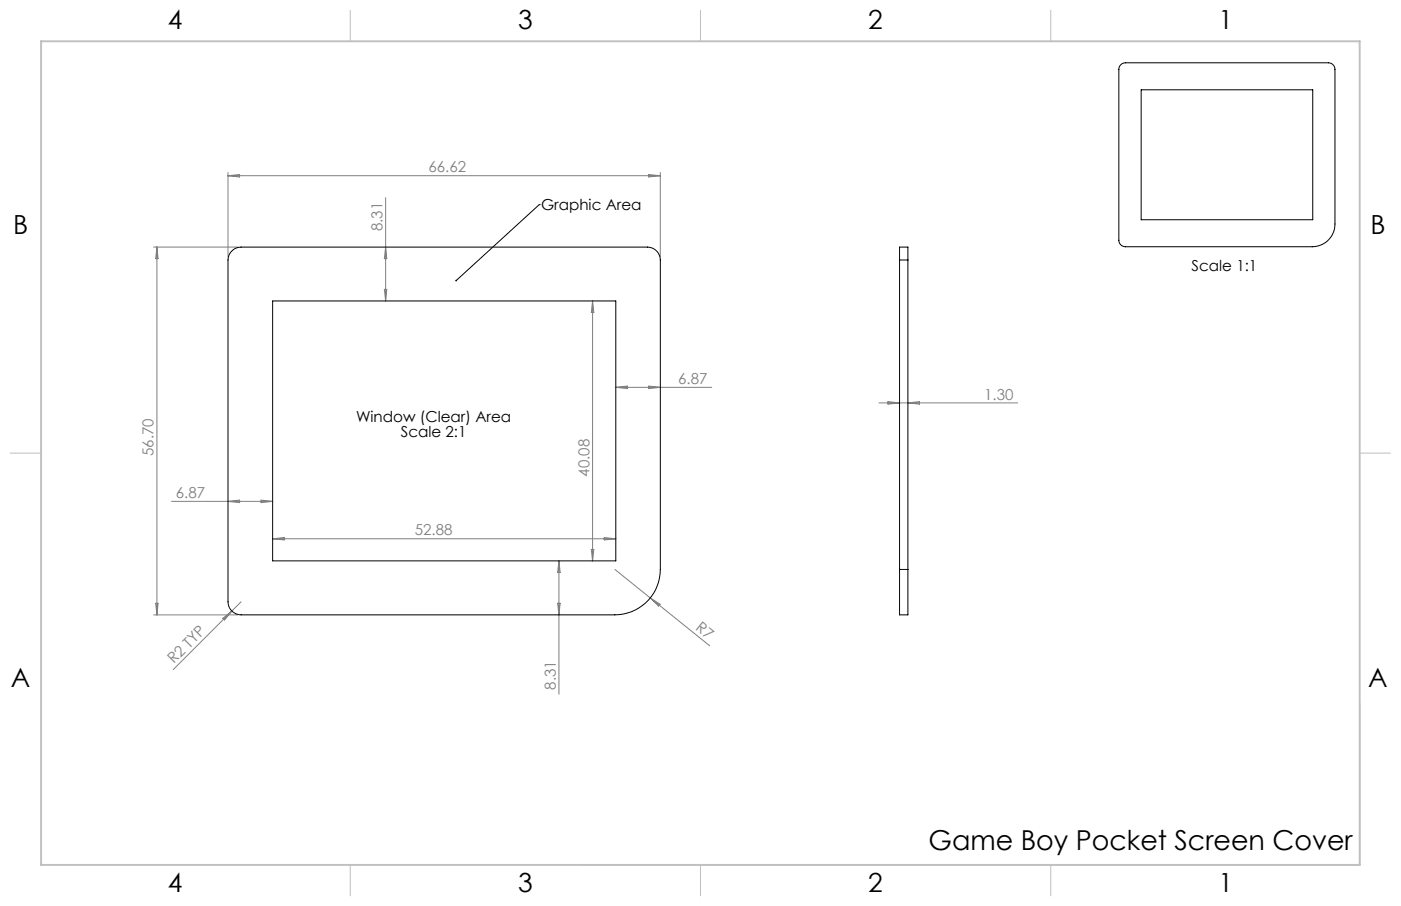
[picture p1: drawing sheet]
<svg xmlns="http://www.w3.org/2000/svg" width="432mm" height="279mm" viewBox="0 0 432 279" stroke-linecap="round" stroke-linejoin="round" font-family="sans-serif">
<path d="M345.3 20.1l.5-.5 1.1-.2h62.6a2.04 2.04 0 0 1 1.9 2v47.7a7 7 0 0 1-6.9 7h-57.6a2.03 2.03 0 0 1-2.1-2v-52.7zM351.7 27.7h52.9v40.1h-52.9zM71.7 77.2a4 4 0 0 1 2.6-1h125.2a4 4 0 0 1 4 4v95.4a14 14 0 0 1-14 14h-115.2a4.1 4.1 0 0 1-4-4v-105.4a4 4 0 0 1 1.4-3zM166.2 63.1h.1M166.2 63.1l-25.6 23.4M84 92.8h105.8v80.2h-105.8zM277.2 80.2v-4h2.6v4M277.2 80.2v95.4M277.2 80.2h2.6M279.8 80.2v95.4M277.2 175.6v14h2.6v-14M277.2 175.6h2.6" fill="none" stroke="#000" stroke-width=".31"/>
<path d="M107.9 3.2v9.5M215.9 3.2v9.5M323.8 3.2v9.5M3.1 139.7h9.6M419.1 139.7h9.5M419.1 216.8v49.9h-240M107.9 266.7v9.6M215.9 266.7v9.6M323.8 266.7v9.6" fill="none" stroke="#c0c0c0" stroke-width=".31"/>
<path d="M12.7 12.7h406.4v254h-406.4z" fill="none" stroke="#c0c0c0" stroke-width=".6"/>
<g fill="none" stroke="#808080" stroke-width=".31">
<path d="M70.3 53.2v26M70.3 54.2h133.2M70.3 54.2l3.5-.4v.8zM200 53.8l3.5 .4-3.5 .4zM203.5 53.2v26M47.3 76.2h26M48.4 76.2l.3 3.6h-.7zM48.4 76.2v113.4M118.9 61v31.8M118.9 76.2l.3 3.6h-.7zM118.5 89.3h.7l-.3 3.5zM182.6 92.8v80.2"/>
<path d="M182.6 92.8l.4 3.6h-.8zM189.8 119.5h29.6M189.8 119.5l3.6-.4v.7zM200 119.1l3.5 .4-3.5 .3zM270.9 124.2h42.8M273.7 123.9l3.5 .3-3.5 .4zM279.8 124.2l3.6-.3v.7zM52.9 154.6h31.1M70.3 154.6l3.5-.4v.8zM80.5 154.2l3.5 .4-3.5 .4zM84 166.2h105.8M84 166.2l3.6-.4v.7z"/>
<path d="M172.3 173v41.1M172.3 173l.3 3.5h-.7zM182.2 169.4h.8l-.4 3.6zM186.2 165.8l3.6 .4-3.6 .3zM189.5 175.6l10.9 8.8M47.3 189.6h26M48 186.1h.7l-.3 3.5zM68.7 190.7l2.8-2.3-2.3 2.8zM74.3 185.6l-20.9 20.9M171.9 186.1h.7l-.3 3.5zM200.4 184.4l18.3 14.7M200.4 184.4l3 1.9-.4 .6z"/>
</g>
<path d="M140.4 86.3a.24 .24 0 0 1 .4 .1 .24 .24 0 0 1-.1 .3 .24 .24 0 0 1-.3 0l.2-.2-.2 .1z" fill="#000"/>
<text font-size="8.5" x="286.2" y="262">Game Boy Pocket Screen Cover</text>
<g font-size="8.1">
<text x="51.7" y="9">4</text>
<text x="159.7" y="9">3</text>
<text x="267.6" y="9">2</text>
<text x="375.6" y="9">1</text>
<text x="4" y="72">B</text>
<text x="422.4" y="72">B</text>
<text x="3.3" y="211.7">A</text>
<text x="421.7" y="211.7">A</text>
<text x="51.7" y="275.2">4</text>
<text x="159.7" y="275.2">3</text>
<text x="267.6" y="275.2">2</text>
<text x="375.6" y="275.2">1</text>
</g>
<g font-size="4.7" fill="#808080">
<text x="132.1" y="53.2">66.62</text>
<text x="117.8" y="71.3" transform="rotate(-90 117.8 71.3)">8.31</text>
<text x="209" y="118.4">6.87</text>
<text x="303.3" y="123.2">1.30</text>
<text x="47.4" y="140.6" transform="rotate(-90 47.4 140.6)">56.70</text>
<text x="181.6" y="147" transform="rotate(-90 181.6 147)">40.08</text>
<text x="54.2" y="153.6">6.87</text>
<text x="127.8" y="165.1">52.88</text>
<text x="214.1" y="194.1" transform="rotate(39 214.1 194.1)">R7</text>
<text x="53.6" y="204.9" transform="rotate(-45 53.6 204.9)">R2 TYP</text>
<text x="171.3" y="212.7" transform="rotate(-90 171.3 212.7)">8.31</text>
</g>
<g font-size="4.7">
<text x="166.7" y="64.8">Graphic Area</text>
<text x="367.3" y="83.7">Scale 1:1</text>
<text x="109.7" y="130.3">Window (Clear) Area</text>
<text x="123.5" y="134.8">Scale 2:1</text>
</g>
</svg>
